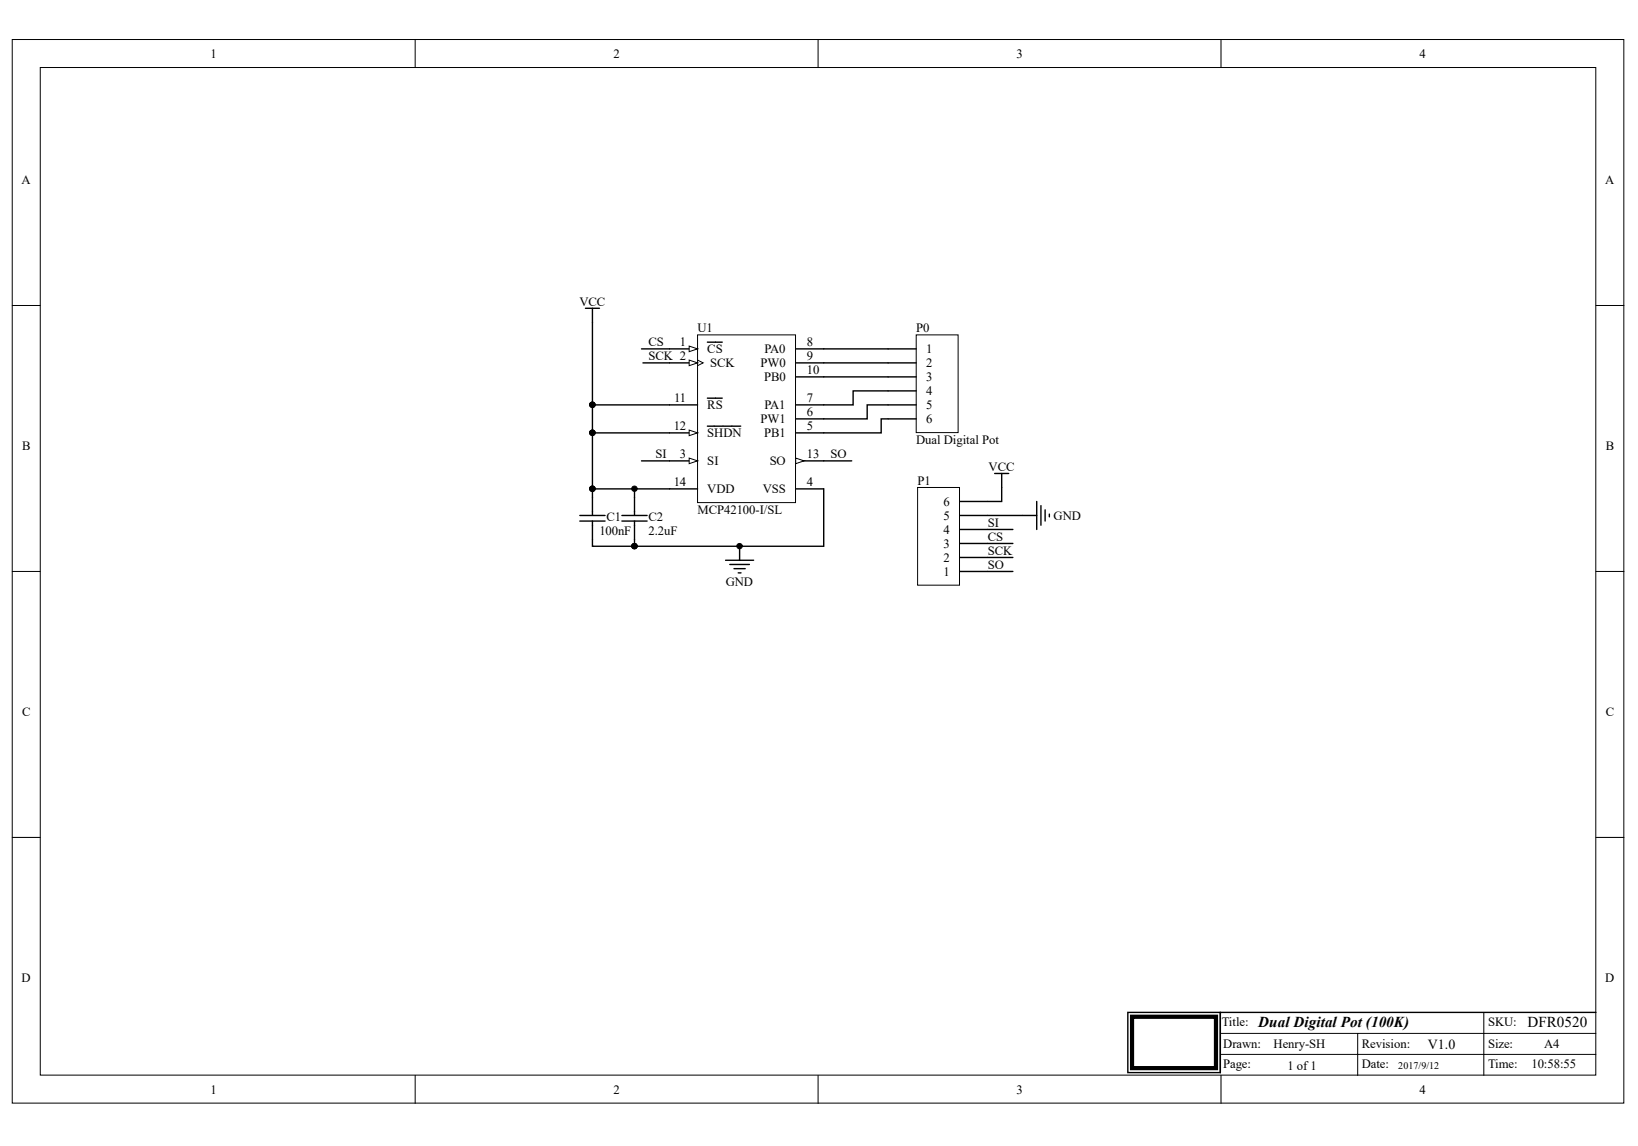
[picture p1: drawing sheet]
<svg xmlns="http://www.w3.org/2000/svg" width="289mm" height="202mm" viewBox="0 0 289 202" stroke-linecap="round" stroke-linejoin="round" font-family="sans-serif">
<g fill="#fff" stroke="#000" stroke-width=".18">
<path d="M2.2 7h284.2v187.6h-284.2z"/>
<path d="M7.1 11.9h274.4v177.7h-274.4z"/>
</g>
<g fill="none" stroke="#000" stroke-width=".18">
<path d="M73.2 7v4.9M144.3 7v4.9M215.4 7v4.9M2.2 53.9h4.9M281.5 53.9h4.9M2.2 100.8h4.9M281.5 100.8h4.9M2.2 147.7h4.9M281.5 147.7h4.9M261.7 178.6v11.1M73.2 189.7v4.9M144.3 189.7v4.9"/>
<path d="M215.3 182.3h66.2M215.3 186h66.2M215.4 189.7v4.9M239.5 182.3v7.4"/>
</g>
<g fill="none" stroke="#000" stroke-width=".25">
<path d="M103.3 54.4h2.4M104.5 54.4v2.4M102.3 91.9h4.4M102.3 90.9h4.4M104.5 87.7v3.2M104.5 91.9v3.2M109.7 91.9h4.4M109.7 90.9h4.4M111.9 87.7v3.2M111.9 91.9v3.2M128 98.8h4.9M128.7 99.6h3.5"/>
<path d="M130.5 96.4v2.4M129.5 100.3h1.9M130.2 101h.5M198.9 178.6h16.4v10.6h-16.4zM281.5 178.6h-66.2v10.6"/>
</g>
<path d="M199.7 179.3h14.8v9.1h-14.8z" fill="none" stroke="#000" stroke-width=".74"/>
<circle cx="130.5" cy="96.3" r=".48" fill="#000" stroke="#000" stroke-width=".18"/>
<path d="M123 59.1h17.3v29.6h-17.3z" fill="#fff" stroke="#000" stroke-width=".18"/>
<path d="M118.1 81.3h4.9" fill="none" stroke="#000" stroke-width=".25"/>
<path d="M121.6 80.8l1.4 .5-1.4 .5z" fill="#fff" stroke="#000" stroke-width=".18"/>
<path d="M118.1 61.5h4.9M140.3 86.2h5" fill="none" stroke="#000" stroke-width=".25"/>
<path d="M121.6 61l1.4 .5-1.4 .5z" fill="#fff" stroke="#000" stroke-width=".18"/>
<path d="M118.1 64h4.9M124.8 60.4h2.6" fill="none" stroke="#000" stroke-width=".25"/>
<path d="M123 63.5l1 .5-1 .5" fill="none" stroke="#000" stroke-width=".18"/>
<path d="M121.6 63.5l1.4 .5-1.4 .5z" fill="#fff" stroke="#000" stroke-width=".18"/>
<path d="M140.3 76.4h5M140.3 66.5h5M140.3 73.9h5M140.3 64h5M140.3 71.4h5M140.3 61.5h5M118.1 86.2h4.9M140.3 81.3h5" fill="none" stroke="#000" stroke-width=".25"/>
<path d="M140.3 80.8l1.5 .5-1.5 .5z" fill="#fff" stroke="#000" stroke-width=".18"/>
<path d="M118.1 76.4h4.9" fill="none" stroke="#000" stroke-width=".25"/>
<path d="M121.6 75.9l1.4 .5-1.4 .4z" fill="#fff" stroke="#000" stroke-width=".18"/>
<g fill="none" stroke="#000" stroke-width=".25">
<path d="M104.5 56.8v30.9M104.5 71.4h18.5M104.5 76.4h13.6M113.2 61.5h4.9M113.4 64h4.7M124.8 75.2h5.9M124.8 70.2h2.6M145.3 66.5h11.4M145.3 64h11.4M145.3 61.5h11.4M104.5 95.1v1.3h7.4M104.5 86.2h13.6"/>
<path d="M111.9 86.2v1.5M111.9 95.1v1.3M113.2 81.3h4.9M145.3 86.2v10.2h-33.4M174.2 90.9h8.7M175.5 83.5h2.4M176.7 83.5v5h-2.5M182.9 88.5v4.9M183.6 89.2v3.5M184.4 89.9v2M185.1 90.7v.5"/>
</g>
<g fill="#000" stroke="#000" stroke-width=".18">
<circle cx="104.5" cy="76.3" r=".48"/>
<circle cx="104.5" cy="71.4" r=".48"/>
<circle cx="104.5" cy="86.2" r=".48"/>
<circle cx="111.9" cy="86.2" r=".48"/>
<circle cx="111.9" cy="96.3" r=".48"/>
</g>
<path d="M161.6 59.1h7.4v17.2h-7.4z" fill="#fff" stroke="#000" stroke-width=".18"/>
<path d="M156.7 61.5h4.9M156.7 64h4.9M156.7 66.5h4.9M156.7 68.9h4.9M156.7 71.4h4.9M156.7 73.9h4.9" fill="none" stroke="#000" stroke-width=".25"/>
<path d="M161.9 86h7.3v17.2h-7.3z" fill="#fff" stroke="#000" stroke-width=".18"/>
<path d="M156.7 71.4h-3.7v2.5h-7.7M156.7 73.9h-1.3v2.5h-10.1M156.7 68.9h-6.2v2.5h-5.2M145.3 81.3h4.9M169.3 98.3h9.4M169.3 95.9h9.4M169.3 93.4h9.4M169.3 90.9h4.9M169.3 88.5h4.9M169.3 100.8h9.4" fill="none" stroke="#000" stroke-width=".25"/>
<g font-size="2.7">
<text x="221.9" y="181.2">Dual Digital Pot (100K)</text>
<text x="269.4" y="181.2">DFR0520</text>
</g>
<text font-size="2.5" x="251.9" y="184.9">V1.0</text>
<g font-size="2.2">
<text x="37.1" y="10.2">1</text>
<text x="108.2" y="10.2">2</text>
<text x="179.3" y="10.2">3</text>
<text x="250.4" y="10.2">4</text>
<text x="3.8" y="32.4">A</text>
<text x="283.2" y="32.4">A</text>
<text x="102.2" y="53.9">VCC</text>
<text x="123" y="58.6">U1</text>
<text x="161.6" y="58.6">P0</text>
<text x="114.4" y="61">CS</text>
<text x="114.4" y="63.5">SCK 2</text>
<text x="119.9" y="61">1</text>
<text x="124.8" y="62.3">CS</text>
<text x="125.3" y="64.8">SCK</text>
<text x="134.2" y="64.8">PW0</text>
<text x="134.8" y="62.3">PA0</text>
<text x="142.3" y="66">10</text>
<text x="142.3" y="63.5">9</text>
<text x="142.3" y="61">8</text>
<text x="163.3" y="62.3">1</text>
<text x="163.3" y="64.8">2</text>
<text x="118.9" y="70.9">11</text>
<text x="134.8" y="67.2">PB0</text>
<text x="142.3" y="70.9">7</text>
<text x="163.3" y="67.2">3</text>
<text x="163.3" y="69.7">4</text>
<text x="118.8" y="75.9">12</text>
<text x="124.8" y="77.1">SHDN</text>
<text x="124.8" y="72.2">RS</text>
<text x="134.2" y="74.6">PW1</text>
<text x="134.8" y="77.1">PB1</text>
<text x="134.8" y="72.2">PA1</text>
<text x="142.3" y="75.9">5</text>
<text x="142.3" y="73.4">6</text>
<text x="163.3" y="72.2">5</text>
<text x="163.3" y="74.6">6</text>
<text x="3.9" y="79.3">B</text>
<text x="115.6" y="80.8">SI</text>
<text x="119.9" y="80.8">3</text>
<text x="124.8" y="82.1">SI</text>
<text x="135.8" y="82.1">SO</text>
<text x="142.3" y="80.8">13</text>
<text x="146.5" y="80.8">SO</text>
<text x="161.6" y="78.3">Dual Digital Pot</text>
<text x="174.4" y="83">VCC</text>
<text x="283.2" y="79.3">B</text>
<text x="118.8" y="85.7">14</text>
<text x="124.8" y="87">VDD</text>
<text x="134.5" y="87">VSS</text>
<text x="142.3" y="85.7">4</text>
<text x="161.9" y="85.5">P1</text>
<text x="166.4" y="89.2">6</text>
<text x="105.7" y="94.4">100nF</text>
<text x="107" y="91.9">C1</text>
<text x="114.4" y="94.4">2.2uF</text>
<text x="114.4" y="91.9">C2</text>
<text x="123" y="90.7">MCP42100-I/SL</text>
<text x="166.4" y="94.1">4</text>
<text x="166.4" y="91.7">5</text>
<text x="174.2" y="92.9">SI</text>
<text x="174.2" y="95.4">CS</text>
<text x="185.9" y="91.7">GND</text>
<text x="166.4" y="101.5">1</text>
<text x="166.4" y="99.1">2</text>
<text x="166.4" y="96.6">3</text>
<text x="174.2" y="97.9">SCK</text>
<text x="174.2" y="100.3">SO</text>
<text x="128" y="103.3">GND</text>
<text x="3.9" y="126.2">C</text>
<text x="283.2" y="126.2">C</text>
<text x="3.8" y="173.2">D</text>
<text x="283.2" y="173.2">D</text>
<text x="215.5" y="181.1">Title:</text>
<text x="215.8" y="184.8">Drawn:</text>
<text x="224.6" y="184.8">Henry-SH</text>
<text x="240.2" y="184.8">Revision:</text>
<text x="262.5" y="184.8">Size:</text>
<text x="262.5" y="181.1">SKU:</text>
<text x="272.4" y="184.8">A4</text>
<text x="215.8" y="188.5">Page:</text>
<text x="227.1" y="188.7">1 of 1</text>
<text x="240.2" y="188.5">Date:</text>
<text x="262.5" y="188.5">Time:</text>
<text x="270.1" y="188.5">10:58:55</text>
<text x="37.1" y="192.9">1</text>
<text x="108.2" y="192.9">2</text>
<text x="179.3" y="192.9">3</text>
<text x="250.4" y="192.9">4</text>
</g>
<text font-size="1.8" x="246.6" y="188.6">2017/9/12</text>
</svg>
